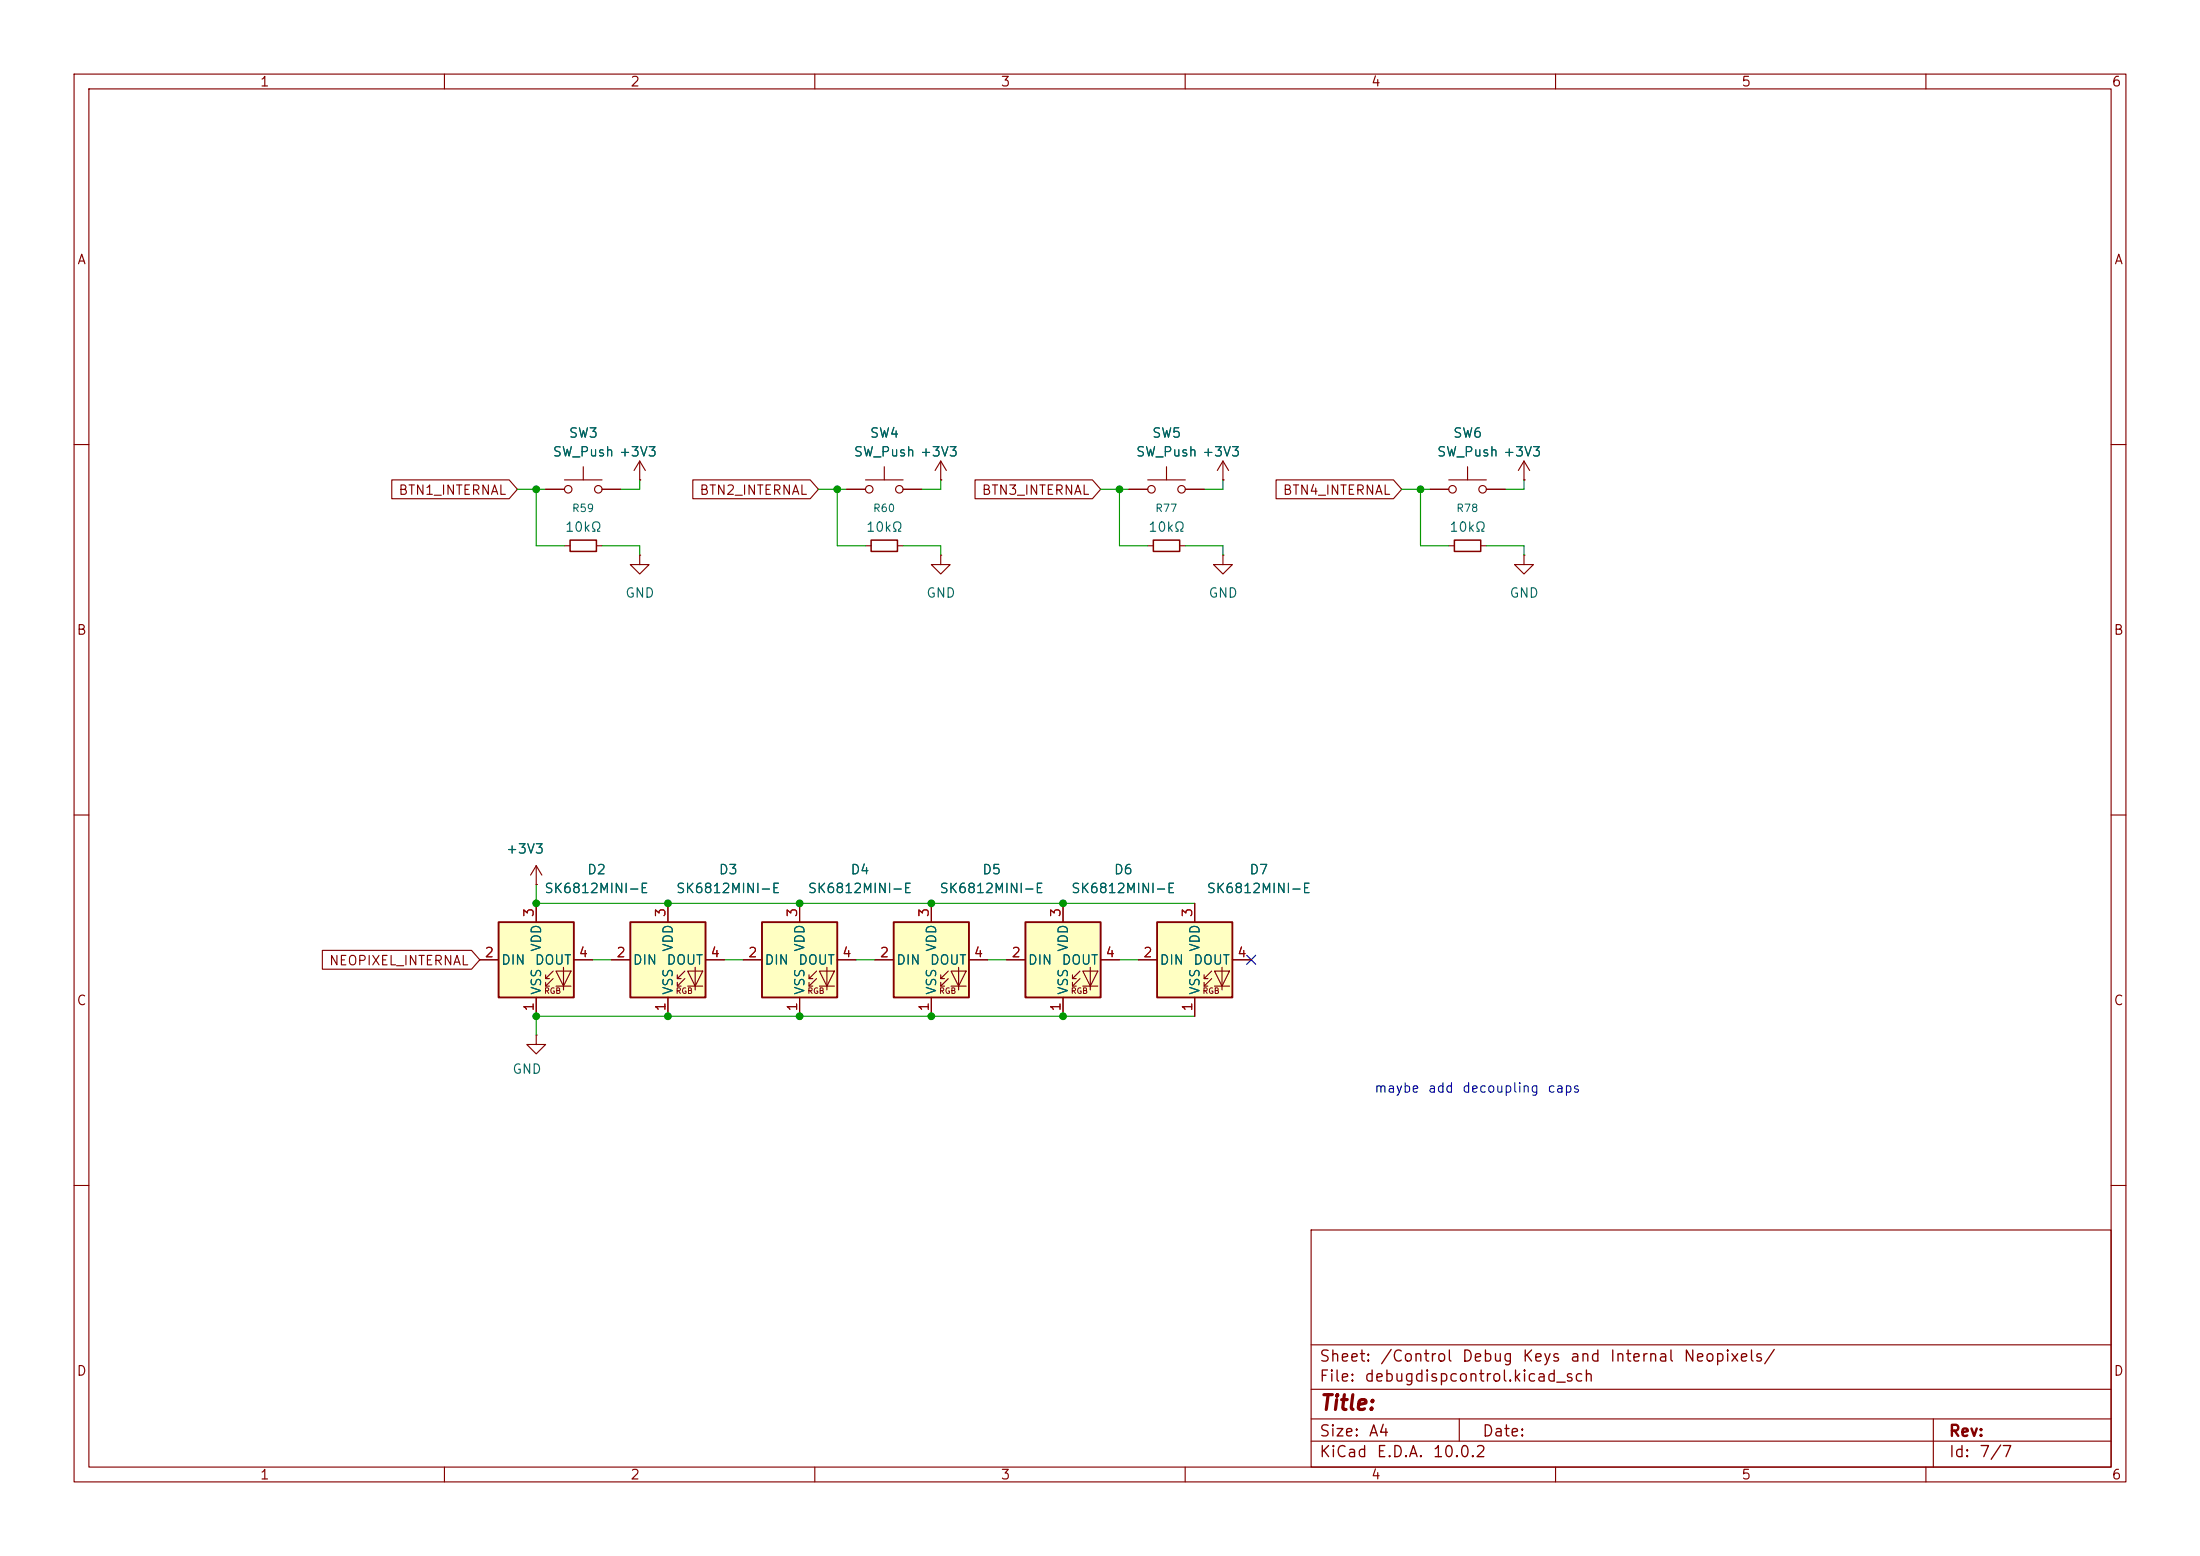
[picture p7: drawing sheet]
(kicad_sch
 (version 20260306)
 (generator "eeschema")
 (generator_version "10.0")
 (paper "A4")
 (lib_symbols
  (symbol "Device:R_Small"
   (pin_numbers (hide yes))
   (pin_names
    (offset 0.254) (hide yes)) (exclude_from_sim no) (in_bom yes) (on_board yes)
   (in_pos_files yes)
   (duplicate_pin_numbers_are_jumpers no)
   (property "Reference" "R" (at 0 0 90) (show_name no) (do_not_autoplace no) (effects (font (size 1.016 1.016))))
   (property "Value" "R_Small" (at 1.778 0 90) (show_name no) (do_not_autoplace no) (effects (font (size 1.27 1.27))))
   (property "Footprint" "" (at 0 0 0) (show_name no) (do_not_autoplace no) (hide yes) (effects (font (size 1.27 1.27))))
   (property "Datasheet" "" (at 0 0 0) (show_name no) (do_not_autoplace no) (hide yes) (effects (font (size 1.27 1.27))))
   (property "Description" "Resistor, small symbol" (at 0 0 0) (show_name no) (do_not_autoplace no) (hide yes) (effects (font (size 1.27 1.27))))
   (symbol "R_Small_0_1"
    (rectangle (start -0.762 1.778) (end 0.762 -1.778) (stroke (width 0.2032) (type default)) (fill (type none))))
   (symbol "R_Small_1_1"
    (pin passive line (at 0 2.54 270) (length 0.762) (name "" (effects (font (size 1.27 1.27)))) (number "1" (effects (font (size 1.27 1.27)))))
    (pin passive line (at 0 -2.54 90) (length 0.762) (name "" (effects (font (size 1.27 1.27)))) (number "2" (effects (font (size 1.27 1.27))))))
   (embedded_fonts no))
  (symbol "LED:SK6812MINI-E"
   (pin_names
    (offset 0.254)) (exclude_from_sim no) (in_bom yes) (on_board yes)
   (in_pos_files yes)
   (duplicate_pin_numbers_are_jumpers no)
   (property "Reference" "D" (at 5.08 5.715 0) (show_name no) (do_not_autoplace no) (effects (font (size 1.27 1.27)) (justify right bottom)))
   (property "Value" "SK6812MINI-E" (at 1.27 -5.715 0) (show_name no) (do_not_autoplace no) (effects (font (size 1.27 1.27)) (justify left top)))
   (property "Footprint" "LED_SMD:LED_SK6812MINI-E_3.2x2.8mm_P1.5mm_ReverseMount" (at 1.27 -7.62 0) (show_name no) (do_not_autoplace no) (hide yes) (effects (font (size 1.27 1.27)) (justify left top)))
   (property "Datasheet" "https://www.lcsc.com/datasheet/C5149201.pdf" (at 2.54 -9.525 0) (show_name no) (do_not_autoplace no) (hide yes) (effects (font (size 1.27 1.27)) (justify left top)))
   (property "Description" "RGB LED with integrated controller" (at 0 0 0) (show_name no) (do_not_autoplace no) (hide yes) (effects (font (size 1.27 1.27))))
   (symbol "SK6812MINI-E_0_0"
    (text "RGB" (at 2.286 -4.191 0) (effects (font (size 0.762 0.762)))))
   (symbol "SK6812MINI-E_0_1"
    (polyline (pts (xy 1.27 -2.54) (xy 1.778 -2.54)) (stroke (width 0) (type default)) (fill (type none)))
    (polyline (pts (xy 1.27 -3.556) (xy 1.778 -3.556)) (stroke (width 0) (type default)) (fill (type none)))
    (polyline (pts (xy 2.286 -1.524) (xy 1.27 -2.54) (xy 1.27 -2.032)) (stroke (width 0) (type default)) (fill (type none)))
    (polyline (pts (xy 2.286 -2.54) (xy 1.27 -3.556) (xy 1.27 -3.048)) (stroke (width 0) (type default)) (fill (type none)))
    (polyline (pts (xy 3.683 -1.016) (xy 3.683 -3.556) (xy 3.683 -4.064)) (stroke (width 0) (type default)) (fill (type none)))
    (polyline (pts (xy 4.699 -1.524) (xy 2.667 -1.524) (xy 3.683 -3.556) (xy 4.699 -1.524)) (stroke (width 0) (type default)) (fill (type none)))
    (polyline (pts (xy 4.699 -3.556) (xy 2.667 -3.556)) (stroke (width 0) (type default)) (fill (type none)))
    (rectangle (start 5.08 5.08) (end -5.08 -5.08) (stroke (width 0.254) (type default)) (fill (type background))))
   (symbol "SK6812MINI-E_1_1"
    (pin power_in line (at 0 -7.62 90) (length 2.54) (name "VSS" (effects (font (size 1.27 1.27)))) (number "1" (effects (font (size 1.27 1.27)))))
    (pin input line (at -7.62 0 0) (length 2.54) (name "DIN" (effects (font (size 1.27 1.27)))) (number "2" (effects (font (size 1.27 1.27)))))
    (pin power_in line (at 0 7.62 270) (length 2.54) (name "VDD" (effects (font (size 1.27 1.27)))) (number "3" (effects (font (size 1.27 1.27)))))
    (pin output line (at 7.62 0 180) (length 2.54) (name "DOUT" (effects (font (size 1.27 1.27)))) (number "4" (effects (font (size 1.27 1.27))))))
   (embedded_fonts no))
  (symbol "Switch:SW_Push"
   (pin_numbers (hide yes))
   (pin_names
    (offset 1.016) (hide yes)) (exclude_from_sim no) (in_bom yes) (on_board yes)
   (in_pos_files yes)
   (duplicate_pin_numbers_are_jumpers no)
   (property "Reference" "SW" (at 1.27 2.54 0) (show_name no) (do_not_autoplace no) (effects (font (size 1.27 1.27)) (justify left)))
   (property "Value" "SW_Push" (at 0 -1.524 0) (show_name no) (do_not_autoplace no) (effects (font (size 1.27 1.27))))
   (property "Footprint" "" (at 0 5.08 0) (show_name no) (do_not_autoplace no) (hide yes) (effects (font (size 1.27 1.27))))
   (property "Datasheet" "" (at 0 5.08 0) (show_name no) (do_not_autoplace no) (hide yes) (effects (font (size 1.27 1.27))))
   (property "Description" "Push button switch, generic, two pins" (at 0 0 0) (show_name no) (do_not_autoplace no) (hide yes) (effects (font (size 1.27 1.27))))
   (symbol "SW_Push_0_1"
    (circle (center -2.032 0) (radius 0.508) (stroke (width 0) (type default)) (fill (type none)))
    (polyline (pts (xy 0 1.27) (xy 0 3.048)) (stroke (width 0) (type default)) (fill (type none)))
    (circle (center 2.032 0) (radius 0.508) (stroke (width 0) (type default)) (fill (type none)))
    (polyline (pts (xy 2.54 1.27) (xy -2.54 1.27)) (stroke (width 0) (type default)) (fill (type none)))
    (pin passive line (at -5.08 0 0) (length 2.54) (name "1" (effects (font (size 1.27 1.27)))) (number "1" (effects (font (size 1.27 1.27)))))
    (pin passive line (at 5.08 0 180) (length 2.54) (name "2" (effects (font (size 1.27 1.27)))) (number "2" (effects (font (size 1.27 1.27))))))
   (embedded_fonts no))
  (symbol "power:+3V3"
   (power global)
   (pin_numbers (hide yes))
   (pin_names
    (offset 0) (hide yes)) (exclude_from_sim no) (in_bom yes) (on_board yes)
   (in_pos_files yes)
   (duplicate_pin_numbers_are_jumpers no)
   (property "Reference" "#PWR" (at 0 -3.81 0) (show_name no) (do_not_autoplace no) (hide yes) (effects (font (size 1.27 1.27))))
   (property "Value" "+3V3" (at 0 3.556 0) (show_name no) (do_not_autoplace no) (effects (font (size 1.27 1.27))))
   (property "Footprint" "" (at 0 0 0) (show_name no) (do_not_autoplace no) (hide yes) (effects (font (size 1.27 1.27))))
   (property "Datasheet" "" (at 0 0 0) (show_name no) (do_not_autoplace no) (hide yes) (effects (font (size 1.27 1.27))))
   (property "Description" "Power symbol creates a global label with name \"+3V3\"" (at 0 0 0) (show_name no) (do_not_autoplace no) (hide yes) (effects (font (size 1.27 1.27))))
   (symbol "+3V3_0_1"
    (polyline (pts (xy -0.762 1.27) (xy 0 2.54)) (stroke (width 0) (type default)) (fill (type none)))
    (polyline (pts (xy 0 2.54) (xy 0.762 1.27)) (stroke (width 0) (type default)) (fill (type none)))
    (polyline (pts (xy 0 0) (xy 0 2.54)) (stroke (width 0) (type default)) (fill (type none))))
   (symbol "+3V3_1_1"
    (pin power_in line (at 0 0 90) (length 0) (name "" (effects (font (size 1.27 1.27)))) (number "1" (effects (font (size 1.27 1.27))))))
   (embedded_fonts no))
  (symbol "power:GND"
   (power global)
   (pin_numbers (hide yes))
   (pin_names
    (offset 0) (hide yes)) (exclude_from_sim no) (in_bom yes) (on_board yes)
   (in_pos_files yes)
   (duplicate_pin_numbers_are_jumpers no)
   (property "Reference" "#PWR" (at 0 -6.35 0) (show_name no) (do_not_autoplace no) (hide yes) (effects (font (size 1.27 1.27))))
   (property "Value" "GND" (at 0 -3.81 0) (show_name no) (do_not_autoplace no) (effects (font (size 1.27 1.27))))
   (property "Footprint" "" (at 0 0 0) (show_name no) (do_not_autoplace no) (hide yes) (effects (font (size 1.27 1.27))))
   (property "Datasheet" "" (at 0 0 0) (show_name no) (do_not_autoplace no) (hide yes) (effects (font (size 1.27 1.27))))
   (property "Description" "Power symbol creates a global label with name \"GND\" , ground" (at 0 0 0) (show_name no) (do_not_autoplace no) (hide yes) (effects (font (size 1.27 1.27))))
   (symbol "GND_0_1"
    (polyline (pts (xy 0 0) (xy 0 -1.27) (xy 1.27 -1.27) (xy 0 -2.54) (xy -1.27 -1.27) (xy 0 -1.27)) (stroke (width 0) (type default)) (fill (type none))))
   (symbol "GND_1_1"
    (pin power_in line (at 0 0 270) (length 0) (name "" (effects (font (size 1.27 1.27)))) (number "1" (effects (font (size 1.27 1.27))))))
   (embedded_fonts no)))
 (text "maybe add decoupling caps"
  (exclude_from_sim no)
  (at 199.136 147.066 0)
  (effects (font (size 1.27 1.27))))
 (junction
  (at 107.95 121.92)
  (diameter 0)
  (color 0 0 0 0))
 (junction
  (at 143.51 137.16)
  (diameter 0)
  (color 0 0 0 0))
 (junction
  (at 151.13 66.04)
  (diameter 0)
  (color 0 0 0 0))
 (junction
  (at 72.39 121.92)
  (diameter 0)
  (color 0 0 0 0))
 (junction
  (at 113.03 66.04)
  (diameter 0)
  (color 0 0 0 0))
 (junction
  (at 107.95 137.16)
  (diameter 0)
  (color 0 0 0 0))
 (junction
  (at 72.39 66.04)
  (diameter 0)
  (color 0 0 0 0))
 (junction
  (at 191.77 66.04)
  (diameter 0)
  (color 0 0 0 0))
 (junction
  (at 143.51 121.92)
  (diameter 0)
  (color 0 0 0 0))
 (junction
  (at 125.73 137.16)
  (diameter 0)
  (color 0 0 0 0))
 (junction
  (at 90.17 121.92)
  (diameter 0)
  (color 0 0 0 0))
 (junction
  (at 125.73 121.92)
  (diameter 0)
  (color 0 0 0 0))
 (junction
  (at 90.17 137.16)
  (diameter 0)
  (color 0 0 0 0))
 (junction
  (at 72.39 137.16)
  (diameter 0)
  (color 0 0 0 0))
 (no_connect
  (at 168.91 129.54))
 (wire
  (pts (xy 165.1 73.66) (xy 160.02 73.66))
  (stroke (width 0) (type default)))
 (wire
  (pts (xy 205.74 73.66) (xy 200.66 73.66))
  (stroke (width 0) (type default)))
 (wire
  (pts (xy 113.03 73.66) (xy 113.03 66.04))
  (stroke (width 0) (type default)))
 (wire
  (pts (xy 133.35 129.54) (xy 135.89 129.54))
  (stroke (width 0) (type default)))
 (wire
  (pts (xy 151.13 66.04) (xy 152.4 66.04))
  (stroke (width 0) (type default)))
 (wire
  (pts (xy 195.58 73.66) (xy 191.77 73.66))
  (stroke (width 0) (type default)))
 (wire
  (pts (xy 110.49 66.04) (xy 113.03 66.04))
  (stroke (width 0) (type default)))
 (wire
  (pts (xy 72.39 137.16) (xy 72.39 139.7))
  (stroke (width 0) (type default)))
 (wire
  (pts (xy 69.85 66.04) (xy 72.39 66.04))
  (stroke (width 0) (type default)))
 (wire
  (pts (xy 127 66.04) (xy 127 64.77))
  (stroke (width 0) (type default)))
 (wire
  (pts (xy 165.1 66.04) (xy 165.1 64.77))
  (stroke (width 0) (type default)))
 (wire
  (pts (xy 124.46 66.04) (xy 127 66.04))
  (stroke (width 0) (type default)))
 (wire
  (pts (xy 165.1 74.93) (xy 165.1 73.66))
  (stroke (width 0) (type default)))
 (wire
  (pts (xy 148.59 66.04) (xy 151.13 66.04))
  (stroke (width 0) (type default)))
 (wire
  (pts (xy 86.36 73.66) (xy 81.28 73.66))
  (stroke (width 0) (type default)))
 (wire
  (pts (xy 107.95 137.16) (xy 125.73 137.16))
  (stroke (width 0) (type default)))
 (wire
  (pts (xy 90.17 121.92) (xy 107.95 121.92))
  (stroke (width 0) (type default)))
 (wire
  (pts (xy 90.17 137.16) (xy 107.95 137.16))
  (stroke (width 0) (type default)))
 (wire
  (pts (xy 205.74 74.93) (xy 205.74 73.66))
  (stroke (width 0) (type default)))
 (wire
  (pts (xy 205.74 66.04) (xy 205.74 64.77))
  (stroke (width 0) (type default)))
 (wire
  (pts (xy 203.2 66.04) (xy 205.74 66.04))
  (stroke (width 0) (type default)))
 (wire
  (pts (xy 72.39 137.16) (xy 90.17 137.16))
  (stroke (width 0) (type default)))
 (wire
  (pts (xy 189.23 66.04) (xy 191.77 66.04))
  (stroke (width 0) (type default)))
 (wire
  (pts (xy 125.73 137.16) (xy 143.51 137.16))
  (stroke (width 0) (type default)))
 (wire
  (pts (xy 72.39 119.38) (xy 72.39 121.92))
  (stroke (width 0) (type default)))
 (wire
  (pts (xy 116.84 73.66) (xy 113.03 73.66))
  (stroke (width 0) (type default)))
 (wire
  (pts (xy 151.13 73.66) (xy 151.13 66.04))
  (stroke (width 0) (type default)))
 (wire
  (pts (xy 115.57 129.54) (xy 118.11 129.54))
  (stroke (width 0) (type default)))
 (wire
  (pts (xy 191.77 66.04) (xy 193.04 66.04))
  (stroke (width 0) (type default)))
 (wire
  (pts (xy 143.51 121.92) (xy 161.29 121.92))
  (stroke (width 0) (type default)))
 (wire
  (pts (xy 113.03 66.04) (xy 114.3 66.04))
  (stroke (width 0) (type default)))
 (wire
  (pts (xy 97.79 129.54) (xy 100.33 129.54))
  (stroke (width 0) (type default)))
 (wire
  (pts (xy 76.2 73.66) (xy 72.39 73.66))
  (stroke (width 0) (type default)))
 (wire
  (pts (xy 151.13 129.54) (xy 153.67 129.54))
  (stroke (width 0) (type default)))
 (wire
  (pts (xy 72.39 66.04) (xy 73.66 66.04))
  (stroke (width 0) (type default)))
 (wire
  (pts (xy 107.95 121.92) (xy 125.73 121.92))
  (stroke (width 0) (type default)))
 (wire
  (pts (xy 86.36 66.04) (xy 86.36 64.77))
  (stroke (width 0) (type default)))
 (wire
  (pts (xy 86.36 74.93) (xy 86.36 73.66))
  (stroke (width 0) (type default)))
 (wire
  (pts (xy 154.94 73.66) (xy 151.13 73.66))
  (stroke (width 0) (type default)))
 (wire
  (pts (xy 191.77 73.66) (xy 191.77 66.04))
  (stroke (width 0) (type default)))
 (wire
  (pts (xy 143.51 137.16) (xy 161.29 137.16))
  (stroke (width 0) (type default)))
 (wire
  (pts (xy 72.39 121.92) (xy 90.17 121.92))
  (stroke (width 0) (type default)))
 (wire
  (pts (xy 162.56 66.04) (xy 165.1 66.04))
  (stroke (width 0) (type default)))
 (wire
  (pts (xy 127 74.93) (xy 127 73.66))
  (stroke (width 0) (type default)))
 (wire
  (pts (xy 80.01 129.54) (xy 82.55 129.54))
  (stroke (width 0) (type default)))
 (wire
  (pts (xy 83.82 66.04) (xy 86.36 66.04))
  (stroke (width 0) (type default)))
 (wire
  (pts (xy 72.39 73.66) (xy 72.39 66.04))
  (stroke (width 0) (type default)))
 (wire
  (pts (xy 127 73.66) (xy 121.92 73.66))
  (stroke (width 0) (type default)))
 (wire
  (pts (xy 125.73 121.92) (xy 143.51 121.92))
  (stroke (width 0) (type default)))
 (global_label "BTN4_INTERNAL"
  (shape input)
  (at 189.23 66.04 180)
  (fields_autoplaced yes)
  (effects (font (size 1.27 1.27)) (justify right))
  (property "Intersheetrefs" "${INTERSHEET_REFS}" (at 171.7305 66.04 0) (hide yes) (show_name no) (do_not_autoplace no) (effects (font (size 1.27 1.27)) (justify right))))
 (global_label "NEOPIXEL_INTERNAL"
  (shape input)
  (at 64.77 129.54 180)
  (fields_autoplaced yes)
  (effects (font (size 1.27 1.27)) (justify right))
  (property "Intersheetrefs" "${INTERSHEET_REFS}" (at 42.9767 129.54 0) (hide yes) (show_name no) (do_not_autoplace no) (effects (font (size 1.27 1.27)) (justify right))))
 (global_label "BTN2_INTERNAL"
  (shape input)
  (at 110.49 66.04 180)
  (fields_autoplaced yes)
  (effects (font (size 1.27 1.27)) (justify right))
  (property "Intersheetrefs" "${INTERSHEET_REFS}" (at 92.9905 66.04 0) (hide yes) (show_name no) (do_not_autoplace no) (effects (font (size 1.27 1.27)) (justify right))))
 (global_label "BTN1_INTERNAL"
  (shape input)
  (at 69.85 66.04 180)
  (fields_autoplaced yes)
  (effects (font (size 1.27 1.27)) (justify right))
  (property "Intersheetrefs" "${INTERSHEET_REFS}" (at 52.3505 66.04 0) (hide yes) (show_name no) (do_not_autoplace no) (effects (font (size 1.27 1.27)) (justify right))))
 (global_label "BTN3_INTERNAL"
  (shape input)
  (at 148.59 66.04 180)
  (fields_autoplaced yes)
  (effects (font (size 1.27 1.27)) (justify right))
  (property "Intersheetrefs" "${INTERSHEET_REFS}" (at 131.0905 66.04 0) (hide yes) (show_name no) (do_not_autoplace no) (effects (font (size 1.27 1.27)) (justify right))))
 (symbol
  (lib_id "power:GND")
  (at 165.1 74.93 0)
  (unit 1)
  (body_style 1)
  (exclude_from_sim no)
  (in_bom yes)
  (on_board yes)
  (in_pos_files yes)
  (dnp no)
  (fields_autoplaced yes)
  (property "Reference" "#PWR0167" (at 165.1 81.28 0) (hide yes) (show_name no) (do_not_autoplace no) (effects (font (size 1.27 1.27))))
  (property "Value" "GND" (at 165.1 80.01 0) (show_name no) (do_not_autoplace no) (effects (font (size 1.27 1.27))))
  (property "Footprint" "" (at 165.1 74.93 0) (hide yes) (show_name no) (do_not_autoplace no) (effects (font (size 1.27 1.27))))
  (property "Datasheet" "" (at 165.1 74.93 0) (hide yes) (show_name no) (do_not_autoplace no) (effects (font (size 1.27 1.27))))
  (property "Description" "Power symbol creates a global label with name \"GND\" , ground" (at 165.1 74.93 0) (hide yes) (show_name no) (do_not_autoplace no) (effects (font (size 1.27 1.27))))
  (pin "1"))
 (symbol
  (lib_id "power:+3V3")
  (at 165.1 64.77 0)
  (unit 1)
  (body_style 1)
  (exclude_from_sim no)
  (in_bom yes)
  (on_board yes)
  (in_pos_files yes)
  (dnp no)
  (property "Reference" "#PWR0166" (at 165.1 68.58 0) (hide yes) (show_name no) (do_not_autoplace no) (effects (font (size 1.27 1.27))))
  (property "Value" "+3V3" (at 164.846 60.96 0) (show_name no) (do_not_autoplace no) (effects (font (size 1.27 1.27))))
  (property "Footprint" "" (at 165.1 64.77 0) (hide yes) (show_name no) (do_not_autoplace no) (effects (font (size 1.27 1.27))))
  (property "Datasheet" "" (at 165.1 64.77 0) (hide yes) (show_name no) (do_not_autoplace no) (effects (font (size 1.27 1.27))))
  (property "Description" "Power symbol creates a global label with name \"+3V3\"" (at 165.1 64.77 0) (hide yes) (show_name no) (do_not_autoplace no) (effects (font (size 1.27 1.27))))
  (pin "1"))
 (symbol
  (lib_id "Device:R_Small")
  (at 78.74 73.66 90)
  (unit 1)
  (body_style 1)
  (exclude_from_sim no)
  (in_bom yes)
  (on_board yes)
  (in_pos_files yes)
  (dnp no)
  (fields_autoplaced yes)
  (property "Reference" "R59" (at 78.74 68.58 90) (show_name no) (do_not_autoplace no) (effects (font (size 1.016 1.016))))
  (property "Value" "10kΩ" (at 78.74 71.12 90) (show_name no) (do_not_autoplace no) (effects (font (size 1.27 1.27))))
  (property "Footprint" "Resistor_SMD:R_0603_1608Metric" (at 78.74 73.66 0) (hide yes) (show_name no) (do_not_autoplace no) (effects (font (size 1.27 1.27))))
  (property "Datasheet" "" (at 78.74 73.66 0) (hide yes) (show_name no) (do_not_autoplace no) (effects (font (size 1.27 1.27))))
  (property "Description" "Resistor, small symbol" (at 78.74 73.66 0) (hide yes) (show_name no) (do_not_autoplace no) (effects (font (size 1.27 1.27))))
  (pin "2")
  (pin "1"))
 (symbol
  (lib_id "power:+3V3")
  (at 86.36 64.77 0)
  (unit 1)
  (body_style 1)
  (exclude_from_sim no)
  (in_bom yes)
  (on_board yes)
  (in_pos_files yes)
  (dnp no)
  (property "Reference" "#PWR0162" (at 86.36 68.58 0) (hide yes) (show_name no) (do_not_autoplace no) (effects (font (size 1.27 1.27))))
  (property "Value" "+3V3" (at 86.106 60.96 0) (show_name no) (do_not_autoplace no) (effects (font (size 1.27 1.27))))
  (property "Footprint" "" (at 86.36 64.77 0) (hide yes) (show_name no) (do_not_autoplace no) (effects (font (size 1.27 1.27))))
  (property "Datasheet" "" (at 86.36 64.77 0) (hide yes) (show_name no) (do_not_autoplace no) (effects (font (size 1.27 1.27))))
  (property "Description" "Power symbol creates a global label with name \"+3V3\"" (at 86.36 64.77 0) (hide yes) (show_name no) (do_not_autoplace no) (effects (font (size 1.27 1.27))))
  (pin "1"))
 (symbol
  (lib_id "power:+3V3")
  (at 127 64.77 0)
  (unit 1)
  (body_style 1)
  (exclude_from_sim no)
  (in_bom yes)
  (on_board yes)
  (in_pos_files yes)
  (dnp no)
  (property "Reference" "#PWR0164" (at 127 68.58 0) (hide yes) (show_name no) (do_not_autoplace no) (effects (font (size 1.27 1.27))))
  (property "Value" "+3V3" (at 126.746 60.96 0) (show_name no) (do_not_autoplace no) (effects (font (size 1.27 1.27))))
  (property "Footprint" "" (at 127 64.77 0) (hide yes) (show_name no) (do_not_autoplace no) (effects (font (size 1.27 1.27))))
  (property "Datasheet" "" (at 127 64.77 0) (hide yes) (show_name no) (do_not_autoplace no) (effects (font (size 1.27 1.27))))
  (property "Description" "Power symbol creates a global label with name \"+3V3\"" (at 127 64.77 0) (hide yes) (show_name no) (do_not_autoplace no) (effects (font (size 1.27 1.27))))
  (pin "1"))
 (symbol
  (lib_id "power:+3V3")
  (at 72.39 119.38 0)
  (unit 1)
  (body_style 1)
  (exclude_from_sim no)
  (in_bom yes)
  (on_board yes)
  (in_pos_files yes)
  (dnp no)
  (property "Reference" "#PWR0160" (at 72.39 123.19 0) (hide yes) (show_name no) (do_not_autoplace no) (effects (font (size 1.27 1.27))))
  (property "Value" "+3V3" (at 70.866 114.554 0) (show_name no) (do_not_autoplace no) (effects (font (size 1.27 1.27))))
  (property "Footprint" "" (at 72.39 119.38 0) (hide yes) (show_name no) (do_not_autoplace no) (effects (font (size 1.27 1.27))))
  (property "Datasheet" "" (at 72.39 119.38 0) (hide yes) (show_name no) (do_not_autoplace no) (effects (font (size 1.27 1.27))))
  (property "Description" "Power symbol creates a global label with name \"+3V3\"" (at 72.39 119.38 0) (hide yes) (show_name no) (do_not_autoplace no) (effects (font (size 1.27 1.27))))
  (pin "1"))
 (symbol
  (lib_id "power:GND")
  (at 205.74 74.93 0)
  (unit 1)
  (body_style 1)
  (exclude_from_sim no)
  (in_bom yes)
  (on_board yes)
  (in_pos_files yes)
  (dnp no)
  (fields_autoplaced yes)
  (property "Reference" "#PWR0169" (at 205.74 81.28 0) (hide yes) (show_name no) (do_not_autoplace no) (effects (font (size 1.27 1.27))))
  (property "Value" "GND" (at 205.74 80.01 0) (show_name no) (do_not_autoplace no) (effects (font (size 1.27 1.27))))
  (property "Footprint" "" (at 205.74 74.93 0) (hide yes) (show_name no) (do_not_autoplace no) (effects (font (size 1.27 1.27))))
  (property "Datasheet" "" (at 205.74 74.93 0) (hide yes) (show_name no) (do_not_autoplace no) (effects (font (size 1.27 1.27))))
  (property "Description" "Power symbol creates a global label with name \"GND\" , ground" (at 205.74 74.93 0) (hide yes) (show_name no) (do_not_autoplace no) (effects (font (size 1.27 1.27))))
  (pin "1"))
 (symbol
  (lib_id "Device:R_Small")
  (at 119.38 73.66 90)
  (unit 1)
  (body_style 1)
  (exclude_from_sim no)
  (in_bom yes)
  (on_board yes)
  (in_pos_files yes)
  (dnp no)
  (fields_autoplaced yes)
  (property "Reference" "R60" (at 119.38 68.58 90) (show_name no) (do_not_autoplace no) (effects (font (size 1.016 1.016))))
  (property "Value" "10kΩ" (at 119.38 71.12 90) (show_name no) (do_not_autoplace no) (effects (font (size 1.27 1.27))))
  (property "Footprint" "Resistor_SMD:R_0603_1608Metric" (at 119.38 73.66 0) (hide yes) (show_name no) (do_not_autoplace no) (effects (font (size 1.27 1.27))))
  (property "Datasheet" "" (at 119.38 73.66 0) (hide yes) (show_name no) (do_not_autoplace no) (effects (font (size 1.27 1.27))))
  (property "Description" "Resistor, small symbol" (at 119.38 73.66 0) (hide yes) (show_name no) (do_not_autoplace no) (effects (font (size 1.27 1.27))))
  (pin "2")
  (pin "1"))
 (symbol
  (lib_id "Switch:SW_Push")
  (at 157.48 66.04 0)
  (unit 1)
  (body_style 1)
  (exclude_from_sim no)
  (in_bom yes)
  (on_board yes)
  (in_pos_files yes)
  (dnp no)
  (fields_autoplaced yes)
  (property "Reference" "SW5" (at 157.48 58.42 0) (show_name no) (do_not_autoplace no) (effects (font (size 1.27 1.27))))
  (property "Value" "SW_Push" (at 157.48 60.96 0) (show_name no) (do_not_autoplace no) (effects (font (size 1.27 1.27))))
  (property "Footprint" "mxfoot:MX-Hotswap-1U" (at 157.48 60.96 0) (hide yes) (show_name no) (do_not_autoplace no) (effects (font (size 1.27 1.27))))
  (property "Datasheet" "" (at 157.48 60.96 0) (hide yes) (show_name no) (do_not_autoplace no) (effects (font (size 1.27 1.27))))
  (property "Description" "Push button switch, generic, two pins" (at 157.48 66.04 0) (hide yes) (show_name no) (do_not_autoplace no) (effects (font (size 1.27 1.27))))
  (pin "2")
  (pin "1"))
 (symbol
  (lib_id "power:GND")
  (at 72.39 139.7 0)
  (unit 1)
  (body_style 1)
  (exclude_from_sim no)
  (in_bom yes)
  (on_board yes)
  (in_pos_files yes)
  (dnp no)
  (property "Reference" "#PWR0161" (at 72.39 146.05 0) (hide yes) (show_name no) (do_not_autoplace no) (effects (font (size 1.27 1.27))))
  (property "Value" "GND" (at 71.12 144.272 0) (show_name no) (do_not_autoplace no) (effects (font (size 1.27 1.27))))
  (property "Footprint" "" (at 72.39 139.7 0) (hide yes) (show_name no) (do_not_autoplace no) (effects (font (size 1.27 1.27))))
  (property "Datasheet" "" (at 72.39 139.7 0) (hide yes) (show_name no) (do_not_autoplace no) (effects (font (size 1.27 1.27))))
  (property "Description" "Power symbol creates a global label with name \"GND\" , ground" (at 72.39 139.7 0) (hide yes) (show_name no) (do_not_autoplace no) (effects (font (size 1.27 1.27))))
  (pin "1"))
 (symbol
  (lib_id "LED:SK6812MINI-E")
  (at 107.95 129.54 0)
  (unit 1)
  (body_style 1)
  (exclude_from_sim no)
  (in_bom yes)
  (on_board yes)
  (in_pos_files yes)
  (dnp no)
  (property "Reference" "D4" (at 116.078 117.348 0) (show_name no) (do_not_autoplace no) (effects (font (size 1.27 1.27))))
  (property "Value" "SK6812MINI-E" (at 116.078 119.888 0) (show_name no) (do_not_autoplace no) (effects (font (size 1.27 1.27))))
  (property "Footprint" "LED_SMD:LED_SK6812MINI-E_3.2x2.8mm_P1.5mm_ReverseMount" (at 109.22 137.16 0) (hide yes) (show_name no) (do_not_autoplace no) (effects (font (size 1.27 1.27)) (justify left top)))
  (property "Datasheet" "https://www.lcsc.com/datasheet/C5149201.pdf" (at 110.49 139.065 0) (hide yes) (show_name no) (do_not_autoplace no) (effects (font (size 1.27 1.27)) (justify left top)))
  (property "Description" "RGB LED with integrated controller" (at 107.95 129.54 0) (hide yes) (show_name no) (do_not_autoplace no) (effects (font (size 1.27 1.27))))
  (pin "1")
  (pin "2")
  (pin "3")
  (pin "4"))
 (symbol
  (lib_id "Switch:SW_Push")
  (at 119.38 66.04 0)
  (unit 1)
  (body_style 1)
  (exclude_from_sim no)
  (in_bom yes)
  (on_board yes)
  (in_pos_files yes)
  (dnp no)
  (fields_autoplaced yes)
  (property "Reference" "SW4" (at 119.38 58.42 0) (show_name no) (do_not_autoplace no) (effects (font (size 1.27 1.27))))
  (property "Value" "SW_Push" (at 119.38 60.96 0) (show_name no) (do_not_autoplace no) (effects (font (size 1.27 1.27))))
  (property "Footprint" "mxfoot:MX-Hotswap-1U" (at 119.38 60.96 0) (hide yes) (show_name no) (do_not_autoplace no) (effects (font (size 1.27 1.27))))
  (property "Datasheet" "" (at 119.38 60.96 0) (hide yes) (show_name no) (do_not_autoplace no) (effects (font (size 1.27 1.27))))
  (property "Description" "Push button switch, generic, two pins" (at 119.38 66.04 0) (hide yes) (show_name no) (do_not_autoplace no) (effects (font (size 1.27 1.27))))
  (pin "2")
  (pin "1"))
 (symbol
  (lib_id "LED:SK6812MINI-E")
  (at 125.73 129.54 0)
  (unit 1)
  (body_style 1)
  (exclude_from_sim no)
  (in_bom yes)
  (on_board yes)
  (in_pos_files yes)
  (dnp no)
  (property "Reference" "D5" (at 133.858 117.348 0) (show_name no) (do_not_autoplace no) (effects (font (size 1.27 1.27))))
  (property "Value" "SK6812MINI-E" (at 133.858 119.888 0) (show_name no) (do_not_autoplace no) (effects (font (size 1.27 1.27))))
  (property "Footprint" "LED_SMD:LED_SK6812MINI-E_3.2x2.8mm_P1.5mm_ReverseMount" (at 127 137.16 0) (hide yes) (show_name no) (do_not_autoplace no) (effects (font (size 1.27 1.27)) (justify left top)))
  (property "Datasheet" "https://www.lcsc.com/datasheet/C5149201.pdf" (at 128.27 139.065 0) (hide yes) (show_name no) (do_not_autoplace no) (effects (font (size 1.27 1.27)) (justify left top)))
  (property "Description" "RGB LED with integrated controller" (at 125.73 129.54 0) (hide yes) (show_name no) (do_not_autoplace no) (effects (font (size 1.27 1.27))))
  (pin "1")
  (pin "2")
  (pin "3")
  (pin "4"))
 (symbol
  (lib_id "power:GND")
  (at 127 74.93 0)
  (unit 1)
  (body_style 1)
  (exclude_from_sim no)
  (in_bom yes)
  (on_board yes)
  (in_pos_files yes)
  (dnp no)
  (fields_autoplaced yes)
  (property "Reference" "#PWR0165" (at 127 81.28 0) (hide yes) (show_name no) (do_not_autoplace no) (effects (font (size 1.27 1.27))))
  (property "Value" "GND" (at 127 80.01 0) (show_name no) (do_not_autoplace no) (effects (font (size 1.27 1.27))))
  (property "Footprint" "" (at 127 74.93 0) (hide yes) (show_name no) (do_not_autoplace no) (effects (font (size 1.27 1.27))))
  (property "Datasheet" "" (at 127 74.93 0) (hide yes) (show_name no) (do_not_autoplace no) (effects (font (size 1.27 1.27))))
  (property "Description" "Power symbol creates a global label with name \"GND\" , ground" (at 127 74.93 0) (hide yes) (show_name no) (do_not_autoplace no) (effects (font (size 1.27 1.27))))
  (pin "1"))
 (symbol
  (lib_id "Switch:SW_Push")
  (at 78.74 66.04 0)
  (unit 1)
  (body_style 1)
  (exclude_from_sim no)
  (in_bom yes)
  (on_board yes)
  (in_pos_files yes)
  (dnp no)
  (fields_autoplaced yes)
  (property "Reference" "SW3" (at 78.74 58.42 0) (show_name no) (do_not_autoplace no) (effects (font (size 1.27 1.27))))
  (property "Value" "SW_Push" (at 78.74 60.96 0) (show_name no) (do_not_autoplace no) (effects (font (size 1.27 1.27))))
  (property "Footprint" "mxfoot:MX-Hotswap-1U" (at 78.74 60.96 0) (hide yes) (show_name no) (do_not_autoplace no) (effects (font (size 1.27 1.27))))
  (property "Datasheet" "" (at 78.74 60.96 0) (hide yes) (show_name no) (do_not_autoplace no) (effects (font (size 1.27 1.27))))
  (property "Description" "Push button switch, generic, two pins" (at 78.74 66.04 0) (hide yes) (show_name no) (do_not_autoplace no) (effects (font (size 1.27 1.27))))
  (pin "2")
  (pin "1"))
 (symbol
  (lib_id "LED:SK6812MINI-E")
  (at 143.51 129.54 0)
  (unit 1)
  (body_style 1)
  (exclude_from_sim no)
  (in_bom yes)
  (on_board yes)
  (in_pos_files yes)
  (dnp no)
  (property "Reference" "D6" (at 151.638 117.348 0) (show_name no) (do_not_autoplace no) (effects (font (size 1.27 1.27))))
  (property "Value" "SK6812MINI-E" (at 151.638 119.888 0) (show_name no) (do_not_autoplace no) (effects (font (size 1.27 1.27))))
  (property "Footprint" "LED_SMD:LED_SK6812MINI-E_3.2x2.8mm_P1.5mm_ReverseMount" (at 144.78 137.16 0) (hide yes) (show_name no) (do_not_autoplace no) (effects (font (size 1.27 1.27)) (justify left top)))
  (property "Datasheet" "https://www.lcsc.com/datasheet/C5149201.pdf" (at 146.05 139.065 0) (hide yes) (show_name no) (do_not_autoplace no) (effects (font (size 1.27 1.27)) (justify left top)))
  (property "Description" "RGB LED with integrated controller" (at 143.51 129.54 0) (hide yes) (show_name no) (do_not_autoplace no) (effects (font (size 1.27 1.27))))
  (pin "1")
  (pin "2")
  (pin "3")
  (pin "4"))
 (symbol
  (lib_id "Device:R_Small")
  (at 157.48 73.66 90)
  (unit 1)
  (body_style 1)
  (exclude_from_sim no)
  (in_bom yes)
  (on_board yes)
  (in_pos_files yes)
  (dnp no)
  (fields_autoplaced yes)
  (property "Reference" "R77" (at 157.48 68.58 90) (show_name no) (do_not_autoplace no) (effects (font (size 1.016 1.016))))
  (property "Value" "10kΩ" (at 157.48 71.12 90) (show_name no) (do_not_autoplace no) (effects (font (size 1.27 1.27))))
  (property "Footprint" "Resistor_SMD:R_0603_1608Metric" (at 157.48 73.66 0) (hide yes) (show_name no) (do_not_autoplace no) (effects (font (size 1.27 1.27))))
  (property "Datasheet" "" (at 157.48 73.66 0) (hide yes) (show_name no) (do_not_autoplace no) (effects (font (size 1.27 1.27))))
  (property "Description" "Resistor, small symbol" (at 157.48 73.66 0) (hide yes) (show_name no) (do_not_autoplace no) (effects (font (size 1.27 1.27))))
  (pin "2")
  (pin "1"))
 (symbol
  (lib_id "Switch:SW_Push")
  (at 198.12 66.04 0)
  (unit 1)
  (body_style 1)
  (exclude_from_sim no)
  (in_bom yes)
  (on_board yes)
  (in_pos_files yes)
  (dnp no)
  (fields_autoplaced yes)
  (property "Reference" "SW6" (at 198.12 58.42 0) (show_name no) (do_not_autoplace no) (effects (font (size 1.27 1.27))))
  (property "Value" "SW_Push" (at 198.12 60.96 0) (show_name no) (do_not_autoplace no) (effects (font (size 1.27 1.27))))
  (property "Footprint" "mxfoot:MX-Hotswap-1U" (at 198.12 60.96 0) (hide yes) (show_name no) (do_not_autoplace no) (effects (font (size 1.27 1.27))))
  (property "Datasheet" "" (at 198.12 60.96 0) (hide yes) (show_name no) (do_not_autoplace no) (effects (font (size 1.27 1.27))))
  (property "Description" "Push button switch, generic, two pins" (at 198.12 66.04 0) (hide yes) (show_name no) (do_not_autoplace no) (effects (font (size 1.27 1.27))))
  (pin "2")
  (pin "1"))
 (symbol
  (lib_id "LED:SK6812MINI-E")
  (at 72.39 129.54 0)
  (unit 1)
  (body_style 1)
  (exclude_from_sim no)
  (in_bom yes)
  (on_board yes)
  (in_pos_files yes)
  (dnp no)
  (property "Reference" "D2" (at 80.518 117.348 0) (show_name no) (do_not_autoplace no) (effects (font (size 1.27 1.27))))
  (property "Value" "SK6812MINI-E" (at 80.518 119.888 0) (show_name no) (do_not_autoplace no) (effects (font (size 1.27 1.27))))
  (property "Footprint" "LED_SMD:LED_SK6812MINI-E_3.2x2.8mm_P1.5mm_ReverseMount" (at 73.66 137.16 0) (hide yes) (show_name no) (do_not_autoplace no) (effects (font (size 1.27 1.27)) (justify left top)))
  (property "Datasheet" "https://www.lcsc.com/datasheet/C5149201.pdf" (at 74.93 139.065 0) (hide yes) (show_name no) (do_not_autoplace no) (effects (font (size 1.27 1.27)) (justify left top)))
  (property "Description" "RGB LED with integrated controller" (at 72.39 129.54 0) (hide yes) (show_name no) (do_not_autoplace no) (effects (font (size 1.27 1.27))))
  (pin "1")
  (pin "2")
  (pin "3")
  (pin "4"))
 (symbol
  (lib_id "power:+3V3")
  (at 205.74 64.77 0)
  (unit 1)
  (body_style 1)
  (exclude_from_sim no)
  (in_bom yes)
  (on_board yes)
  (in_pos_files yes)
  (dnp no)
  (property "Reference" "#PWR0168" (at 205.74 68.58 0) (hide yes) (show_name no) (do_not_autoplace no) (effects (font (size 1.27 1.27))))
  (property "Value" "+3V3" (at 205.486 60.96 0) (show_name no) (do_not_autoplace no) (effects (font (size 1.27 1.27))))
  (property "Footprint" "" (at 205.74 64.77 0) (hide yes) (show_name no) (do_not_autoplace no) (effects (font (size 1.27 1.27))))
  (property "Datasheet" "" (at 205.74 64.77 0) (hide yes) (show_name no) (do_not_autoplace no) (effects (font (size 1.27 1.27))))
  (property "Description" "Power symbol creates a global label with name \"+3V3\"" (at 205.74 64.77 0) (hide yes) (show_name no) (do_not_autoplace no) (effects (font (size 1.27 1.27))))
  (pin "1"))
 (symbol
  (lib_id "power:GND")
  (at 86.36 74.93 0)
  (unit 1)
  (body_style 1)
  (exclude_from_sim no)
  (in_bom yes)
  (on_board yes)
  (in_pos_files yes)
  (dnp no)
  (fields_autoplaced yes)
  (property "Reference" "#PWR0163" (at 86.36 81.28 0) (hide yes) (show_name no) (do_not_autoplace no) (effects (font (size 1.27 1.27))))
  (property "Value" "GND" (at 86.36 80.01 0) (show_name no) (do_not_autoplace no) (effects (font (size 1.27 1.27))))
  (property "Footprint" "" (at 86.36 74.93 0) (hide yes) (show_name no) (do_not_autoplace no) (effects (font (size 1.27 1.27))))
  (property "Datasheet" "" (at 86.36 74.93 0) (hide yes) (show_name no) (do_not_autoplace no) (effects (font (size 1.27 1.27))))
  (property "Description" "Power symbol creates a global label with name \"GND\" , ground" (at 86.36 74.93 0) (hide yes) (show_name no) (do_not_autoplace no) (effects (font (size 1.27 1.27))))
  (pin "1"))
 (symbol
  (lib_id "Device:R_Small")
  (at 198.12 73.66 90)
  (unit 1)
  (body_style 1)
  (exclude_from_sim no)
  (in_bom yes)
  (on_board yes)
  (in_pos_files yes)
  (dnp no)
  (fields_autoplaced yes)
  (property "Reference" "R78" (at 198.12 68.58 90) (show_name no) (do_not_autoplace no) (effects (font (size 1.016 1.016))))
  (property "Value" "10kΩ" (at 198.12 71.12 90) (show_name no) (do_not_autoplace no) (effects (font (size 1.27 1.27))))
  (property "Footprint" "Resistor_SMD:R_0603_1608Metric" (at 198.12 73.66 0) (hide yes) (show_name no) (do_not_autoplace no) (effects (font (size 1.27 1.27))))
  (property "Datasheet" "" (at 198.12 73.66 0) (hide yes) (show_name no) (do_not_autoplace no) (effects (font (size 1.27 1.27))))
  (property "Description" "Resistor, small symbol" (at 198.12 73.66 0) (hide yes) (show_name no) (do_not_autoplace no) (effects (font (size 1.27 1.27))))
  (pin "2")
  (pin "1"))
 (symbol
  (lib_id "LED:SK6812MINI-E")
  (at 90.17 129.54 0)
  (unit 1)
  (body_style 1)
  (exclude_from_sim no)
  (in_bom yes)
  (on_board yes)
  (in_pos_files yes)
  (dnp no)
  (property "Reference" "D3" (at 98.298 117.348 0) (show_name no) (do_not_autoplace no) (effects (font (size 1.27 1.27))))
  (property "Value" "SK6812MINI-E" (at 98.298 119.888 0) (show_name no) (do_not_autoplace no) (effects (font (size 1.27 1.27))))
  (property "Footprint" "LED_SMD:LED_SK6812MINI-E_3.2x2.8mm_P1.5mm_ReverseMount" (at 91.44 137.16 0) (hide yes) (show_name no) (do_not_autoplace no) (effects (font (size 1.27 1.27)) (justify left top)))
  (property "Datasheet" "https://www.lcsc.com/datasheet/C5149201.pdf" (at 92.71 139.065 0) (hide yes) (show_name no) (do_not_autoplace no) (effects (font (size 1.27 1.27)) (justify left top)))
  (property "Description" "RGB LED with integrated controller" (at 90.17 129.54 0) (hide yes) (show_name no) (do_not_autoplace no) (effects (font (size 1.27 1.27))))
  (pin "1")
  (pin "2")
  (pin "3")
  (pin "4"))
 (symbol
  (lib_id "LED:SK6812MINI-E")
  (at 161.29 129.54 0)
  (unit 1)
  (body_style 1)
  (exclude_from_sim no)
  (in_bom yes)
  (on_board yes)
  (in_pos_files yes)
  (dnp no)
  (property "Reference" "D7" (at 169.926 117.348 0) (show_name no) (do_not_autoplace no) (effects (font (size 1.27 1.27))))
  (property "Value" "SK6812MINI-E" (at 169.926 119.888 0) (show_name no) (do_not_autoplace no) (effects (font (size 1.27 1.27))))
  (property "Footprint" "LED_SMD:LED_SK6812MINI-E_3.2x2.8mm_P1.5mm_ReverseMount" (at 162.56 137.16 0) (hide yes) (show_name no) (do_not_autoplace no) (effects (font (size 1.27 1.27)) (justify left top)))
  (property "Datasheet" "https://www.lcsc.com/datasheet/C5149201.pdf" (at 163.83 139.065 0) (hide yes) (show_name no) (do_not_autoplace no) (effects (font (size 1.27 1.27)) (justify left top)))
  (property "Description" "RGB LED with integrated controller" (at 161.29 129.54 0) (hide yes) (show_name no) (do_not_autoplace no) (effects (font (size 1.27 1.27))))
  (pin "1")
  (pin "2")
  (pin "3")
  (pin "4")))
